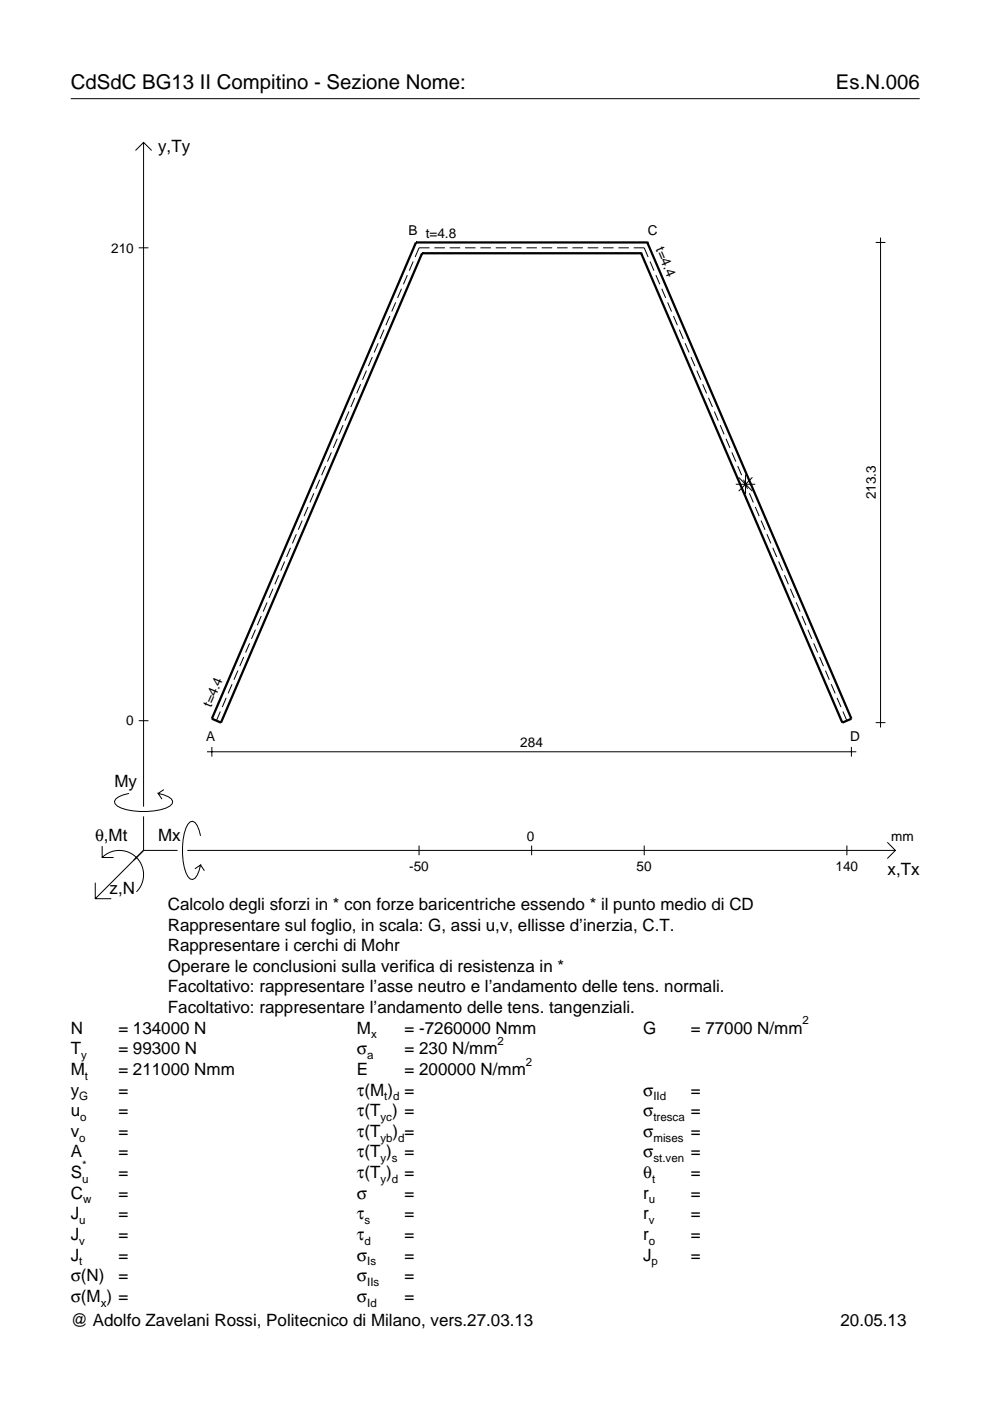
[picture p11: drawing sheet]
<svg xmlns="http://www.w3.org/2000/svg" width="210mm" height="297mm" viewBox="0 0 210 297" stroke-linecap="round" stroke-linejoin="round" font-family="sans-serif">
<g fill="none" stroke="#000" stroke-width=".21">
<path d="M15 20.9h180M28.7 31.9l1.7-1.7 1.8 1.7M30.4 30.2v140.8M29.4 52.5h2.1M86.4 58.3l-.9 2M87.6 55.4l-.8 2M91.1 52.5h-2.3l-.8 2M92.1 52.5h2.2M95.3 52.5h2.3M98.6 52.5h2.2M101.9 52.5h2.2M105.1 52.5h2.2"/>
<path d="M108.4 52.5h2.2M111.6 52.5h2.2M114.9 52.5h2.2M118.1 52.5h2.2M121.4 52.5h2.2M124.6 52.5h2.2M127.9 52.5h2.2M131.1 52.5h2.2M134.4 52.5h2.2l.8 2M137.8 55.4l.9 2M139.1 58.3l.8 2M185.7 51.4h2"/>
<path d="M186.7 50.4v103.8M77.7 78.6l-.8 1.9M78.9 75.7l-.8 1.9M80.2 72.8l-.9 1.9M81.4 69.9l-.8 1.9M82.7 67l-.9 2M83.9 64.1l-.8 2M85.1 61.2l-.8 2M140.3 61.2l.8 2M141.5 64.1l.9 2M142.8 67l.8 2M144 69.9l.9 1.9"/>
<path d="M145.3 72.8l.8 1.9M146.5 75.7l.8 1.9M147.7 78.6l.9 1.9M69 98.8l-.8 2M70.3 95.9l-.9 2M71.5 93l-.8 2M72.7 90.1l-.8 2M74 87.2l-.9 2M75.2 84.4l-.8 1.9M76.5 81.5l-.9 1.9M149 81.5l.8 1.9M150.2 84.4l.9 1.9"/>
<path d="M151.5 87.2l.8 2M152.7 90.1l.8 2M153.9 93l.9 2M155.2 95.9l.8 2M156.4 98.8l.8 2M60.3 119.1l-.8 1.9M61.6 116.2l-.8 1.9M62.8 113.3l-.8 1.9M64.1 110.4l-.9 1.9M65.3 107.5l-.8 1.9M66.5 104.6l-.8 1.9M67.8 101.7l-.9 1.9"/>
<path d="M156 102.7h4.1M156.6 101.2l2.9 2.9M157.7 101.7l.8 1.9M158.1 100.6v4.1M158.9 104.6l.8 1.9M159.5 101.2l-2.9 2.9M160.1 107.5l.9 1.9M161.4 110.4l.8 1.9M162.6 113.3l.8 1.9M163.8 116.2l.9 1.9M165.1 119.1l.8 1.9M51.7 139.3l-.9 1.9"/>
<path d="M52.9 136.4l-.8 1.9M54.2 133.5l-.9 2M55.4 130.6l-.8 2M56.6 127.7l-.8 2M57.9 124.8l-.9 2M59.1 121.9l-.8 2M166.3 121.9l.9 2M167.6 124.8l.8 2M168.8 127.7l.8 2M170 130.6l.9 2M171.3 133.5l.8 2M172.5 136.4l.9 1.9"/>
<path d="M173.8 139.3l.8 1.9M29.4 152.8h2.1M43.9 159.4h137.6M44.9 158.4v2M46.7 150.9l-.8 1.9M48 148l-.9 1.9M49.2 145.1l-.8 1.9M50.4 142.2l-.8 1.9M175 142.2l.8 1.9M176.2 145.1l.9 1.9M177.5 148l.8 1.9M178.7 150.9l.9 1.9"/>
<path d="M180.5 158.4v2M185.7 153.2h2M21.7 179.4v2.4h2.4M27.3 168.2a3.6 3.6 0 0 0-3 1.7l.1 .5a5.6 5.6 0 0 0 3.8 1.5 13.4 13.4 0 0 0 7.8-1l.5-.5 .1-.5a3.6 3.6 0 0 0-3.1-1.7l.8 1.2M30.4 173.1v7.2M34.7 167.4l-1.2 .8M42.5 177.2a3.6 3.6 0 0 0-1.7-3.1l-.5 .2a5.7 5.7 0 0 0-1.5 3.7 13.3 13.3 0 0 0 1 7.9l.5 .5 .5 .1a3.6 3.6 0 0 0 1.7-3.1l-1.2 .8M88.8 179.3v2M112.7 179.3v2M136.6 179.3v2M179.6 179.3v2M188.1 178.6l1.7 1.7-1.7 1.7"/>
<path d="M20.2 187.2v3.3h3.4M21.7 181.8a5.1 5.1 0 0 1 7.2 0 5.1 5.1 0 0 1 0 7.3M30.4 180.3l-10.2 10.2M30.4 180.3h7.2M39.7 180.3h150.1M42.5 183.4l.8 1.2"/>
</g>
<path d="M88.2 51.4h.1M88.2 51.4l-43.3 101 1.9 .8 42.7-99.5M88.2 51.4h49M89.5 53.7h.1M89.5 53.7h46.4M135.9 53.7h.1M137.2 51.4h.1M137.2 51.4l43.3 101-1.9 .8-42.7-99.5" fill="none" stroke="#000" stroke-width=".48"/>
<g font-size="4.3">
<text x="15" y="18.9">CdSdC BG13 II Compitino - Sezione Nome:</text>
<text x="177.2" y="18.9">Es.N.006</text>
</g>
<g font-size="3.6">
<text x="33.5" y="32.3">y,Ty</text>
<text x="24.3" y="166.9">My</text>
<text x="20.1" y="178.2">θ,Mt</text>
<text x="33.5" y="178.2">Mx</text>
<text x="188.2" y="185.5">x,Tx</text>
<text x="23.2" y="189.6">z,N</text>
<text x="35.6" y="192.9">Calcolo degli sforzi in * con forze baricentriche essendo * il punto medio di CD</text>
<text x="35.6" y="197.3">Rappresentare sul foglio, in scala: G, assi u,v, ellisse d’inerzia, C.T.</text>
<text x="35.6" y="201.7">Rappresentare i cerchi di Mohr</text>
<text x="35.6" y="206">Operare le conclusioni sulla verifica di resistenza in *</text>
<text x="35.6" y="210.4">Facoltativo: rappresentare l’asse neutro e l’andamento delle tens. normali.</text>
<text x="35.6" y="214.8">Facoltativo: rappresentare l’andamento delle tens. tangenziali.</text>
<text x="15" y="219.2">N</text>
<text x="25.1" y="219.2">= 134000 N</text>
<text x="75.7" y="219.2">M</text>
<text x="85.8" y="219.2">= -7260000 Nmm</text>
<text x="136.4" y="219.2">G</text>
<text x="146.5" y="219.2">= 77000 N/mm</text>
<text x="15" y="223.5">T</text>
<text x="15" y="227.9">M</text>
<text x="25.1" y="223.5">= 99300 N</text>
<text x="25.1" y="227.9">= 211000 Nmm</text>
<text x="75.7" y="223.5">σ</text>
<text x="75.7" y="227.9">E</text>
<text x="85.8" y="223.5">= 230 N/mm</text>
<text x="85.8" y="227.9">= 200000 N/mm</text>
<text x="15" y="232.3">y</text>
<text x="25.1" y="232.3">=</text>
<text x="75.7" y="232.3">τ(M ) =</text>
<text x="136.4" y="232.3">σ</text>
<text x="146.5" y="232.3">=</text>
<text x="15" y="236.7">u</text>
<text x="25.1" y="236.7">=</text>
<text x="75.7" y="236.7">τ(T ) =</text>
<text x="136.4" y="236.7">σ</text>
<text x="146.5" y="236.7">=</text>
<text x="15" y="241">v</text>
<text x="15" y="245.4">A</text>
<text x="25.1" y="241">=</text>
<text x="25.1" y="245.4">=</text>
<text x="75.7" y="245.4">τ(T )</text>
<text x="75.7" y="241">τ(T</text>
<text x="83.3" y="241">) =</text>
<text x="85.8" y="245.4">=</text>
<text x="136.4" y="241">σ</text>
<text x="136.4" y="245.4">σ</text>
<text x="146.5" y="241">=</text>
<text x="146.5" y="245.4">=</text>
<text x="15" y="249.8">S</text>
<text x="25.1" y="249.8">=</text>
<text x="75.7" y="249.8">τ(T )</text>
<text x="85.8" y="249.8">=</text>
<text x="136.4" y="249.8">θ</text>
<text x="146.5" y="249.8">=</text>
<text x="15" y="254.2">C</text>
<text x="25.1" y="254.2">=</text>
<text x="75.7" y="254.2">σ</text>
<text x="85.8" y="254.2">=</text>
<text x="136.4" y="254.2">r</text>
<text x="146.5" y="254.2">=</text>
<text x="15" y="258.5">J</text>
<text x="15" y="262.9">J</text>
<text x="25.1" y="258.5">=</text>
<text x="25.1" y="262.9">=</text>
<text x="75.7" y="258.5">τ</text>
<text x="75.7" y="262.9">τ</text>
<text x="85.8" y="258.5">=</text>
<text x="85.8" y="262.9">=</text>
<text x="136.4" y="258.5">r</text>
<text x="136.4" y="262.9">r</text>
<text x="146.5" y="258.5">=</text>
<text x="146.5" y="262.9">=</text>
<text x="15" y="267.3">J</text>
<text x="25.1" y="267.3">=</text>
<text x="75.7" y="267.3">σ</text>
<text x="85.8" y="267.3">=</text>
<text x="136.4" y="267.3">J</text>
<text x="146.5" y="267.3">=</text>
<text x="15" y="271.7">σ(N)</text>
<text x="25.1" y="271.7">=</text>
<text x="75.7" y="271.7">σ</text>
<text x="85.8" y="271.7">=</text>
<text x="15" y="281.2">@ Adolfo Zavelani Rossi, Politecnico di Milano, vers.27.03.13</text>
<text x="15" y="276">σ(M ) =</text>
<text x="75.7" y="276">σ</text>
<text x="85.8" y="276">=</text>
<text x="178.2" y="281.2">20.05.13</text>
</g>
<g font-size="2.9">
<text x="23.6" y="53.5">210</text>
<text x="86.6" y="49.8">B t=4.8</text>
<text x="137.3" y="49.8">C</text>
<text x="139" y="52.9" transform="rotate(67 139 52.9)">t=4.4</text>
<text x="185.7" y="105.9" transform="rotate(-90 185.7 105.9)">213.3</text>
<text x="26.8" y="153.8">0</text>
<text x="44.8" y="150.1" transform="rotate(-67 44.8 150.1)">t=4.4</text>
<text x="43.7" y="157.2">A</text>
<text x="110.3" y="158.4">284</text>
<text x="180.3" y="157.2">D</text>
<text x="111.7" y="178.2">0</text>
<text x="189" y="178.2">mm</text>
<text x="86.8" y="184.7">-50</text>
<text x="135" y="184.7">50</text>
<text x="177.2" y="184.7">140</text>
</g>
<g font-size="2.4">
<text x="78.7" y="220.2">x</text>
<text x="105.5" y="221.5">2</text>
<text x="170.2" y="217.2">2</text>
<text x="17.2" y="224.5">y</text>
<text x="77.9" y="224.5">a</text>
<text x="111.5" y="225.9">2</text>
<text x="16.8" y="233.3">G</text>
<text x="18" y="228.9">t</text>
<text x="81.5" y="233.3">t d</text>
<text x="138.5" y="233.3">IId</text>
<text x="17" y="237.7">o</text>
<text x="80.7" y="237.7">yc</text>
<text x="138.5" y="237.7">tresca</text>
<text x="16.8" y="242">o</text>
<text x="80.7" y="242">yb d</text>
<text x="138.5" y="242">mises</text>
<text x="17.4" y="250.8">u</text>
<text x="17.4" y="247.8">*</text>
<text x="80.7" y="246.4">y s</text>
<text x="80.7" y="250.8">y d</text>
<text x="138.2" y="250.8">t</text>
<text x="138.5" y="246.4">st.ven</text>
<text x="17.6" y="255.2">w</text>
<text x="137.6" y="255.2">u</text>
<text x="16.8" y="259.5">u</text>
<text x="16.8" y="263.9">v</text>
<text x="77.3" y="259.5">s</text>
<text x="77.3" y="263.9">d</text>
<text x="137.6" y="259.5">v</text>
<text x="137.6" y="263.9">o</text>
<text x="16.8" y="268.3">t</text>
<text x="77.9" y="268.3">Is</text>
<text x="138.2" y="268.3">p</text>
<text x="77.9" y="272.7">IIs</text>
<text x="21.4" y="277">x</text>
<text x="77.9" y="277">Id</text>
</g>
</svg>
